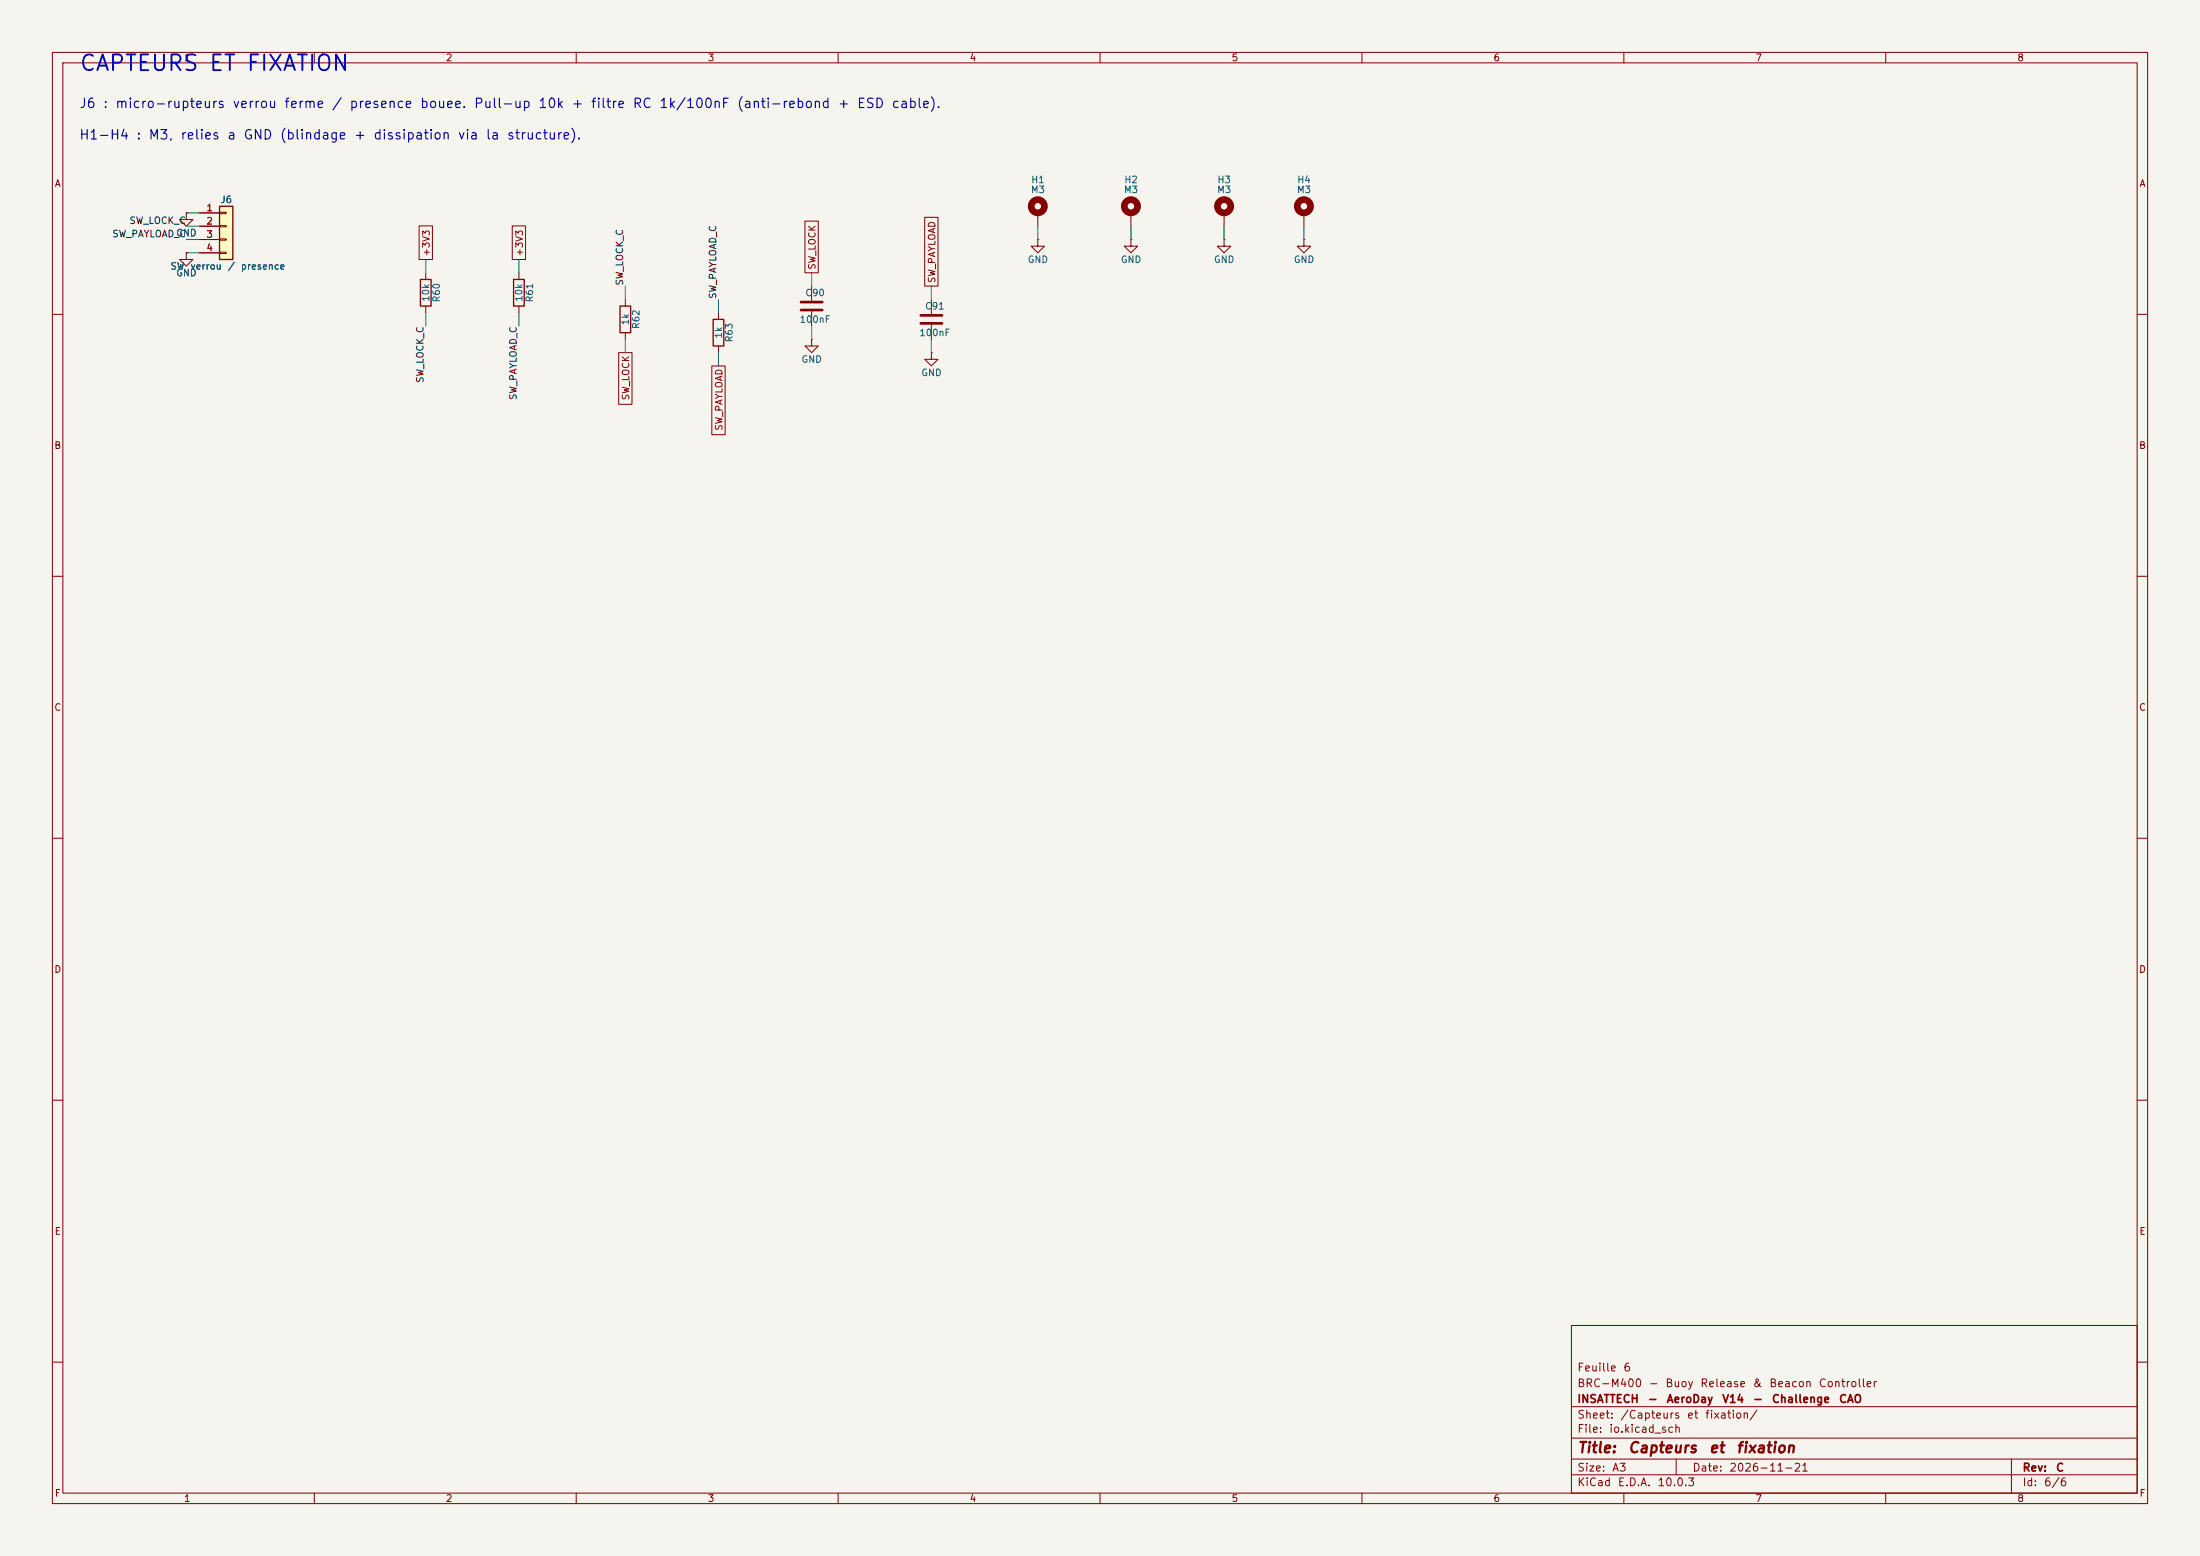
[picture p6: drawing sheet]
(kicad_sch (version 20250610) (generator "eeschema") (generator_version "10.0")
(paper "A3")
(title_block (title "Capteurs et fixation") (date "2026-11-21") (rev "C") (company "INSATTECH - AeroDay V14 - Challenge CAO") (comment 1 "BRC-M400 - Buoy Release & Beacon Controller") (comment 2 "Feuille 6"))
(lib_symbols
 (symbol "Connector_Generic:Conn_01x04"
  (pin_names
   (offset 1.016) (hide yes)) (exclude_from_sim no) (in_bom yes) (on_board yes)
  (in_pos_files yes)
  (duplicate_pin_numbers_are_jumpers no)
  (property "Reference" "J" (at 0 5.08 0) (show_name no) (do_not_autoplace no) (effects (font (size 1.27 1.27))))
  (property "Value" "Conn_01x04" (at 0 -7.62 0) (show_name no) (do_not_autoplace no) (effects (font (size 1.27 1.27))))
  (property "Footprint" "" (at 0 0 0) (show_name no) (do_not_autoplace no) (hide yes) (effects (font (size 1.27 1.27))))
  (property "Datasheet" "" (at 0 0 0) (show_name no) (do_not_autoplace no) (hide yes) (effects (font (size 1.27 1.27))))
  (property "Description" "Generic connector, single row, 01x04, script generated (kicad-library-utils/schlib/autogen/connector/)" (at 0 0 0) (show_name no) (do_not_autoplace no) (hide yes) (effects (font (size 1.27 1.27))))
  (symbol "Conn_01x04_1_1"
   (rectangle (start -1.27 3.81) (end 1.27 -6.35) (stroke (width 0.254) (type default)) (fill (type background)))
   (rectangle (start -1.27 2.667) (end 0 2.413) (stroke (width 0.1524) (type default)) (fill (type none)))
   (rectangle (start -1.27 0.127) (end 0 -0.127) (stroke (width 0.1524) (type default)) (fill (type none)))
   (rectangle (start -1.27 -2.413) (end 0 -2.667) (stroke (width 0.1524) (type default)) (fill (type none)))
   (rectangle (start -1.27 -4.953) (end 0 -5.207) (stroke (width 0.1524) (type default)) (fill (type none)))
   (pin passive line (at -5.08 2.54 0) (length 3.81) (name "Pin_1" (effects (font (size 1.27 1.27)))) (number "1" (effects (font (size 1.27 1.27)))))
   (pin passive line (at -5.08 0 0) (length 3.81) (name "Pin_2" (effects (font (size 1.27 1.27)))) (number "2" (effects (font (size 1.27 1.27)))))
   (pin passive line (at -5.08 -2.54 0) (length 3.81) (name "Pin_3" (effects (font (size 1.27 1.27)))) (number "3" (effects (font (size 1.27 1.27)))))
   (pin passive line (at -5.08 -5.08 0) (length 3.81) (name "Pin_4" (effects (font (size 1.27 1.27)))) (number "4" (effects (font (size 1.27 1.27))))))
  (embedded_fonts no))
 (symbol "Device:C"
  (pin_numbers (hide yes))
  (pin_names
   (offset 0.254)) (exclude_from_sim no) (in_bom yes) (on_board yes)
  (in_pos_files yes)
  (duplicate_pin_numbers_are_jumpers no)
  (property "Reference" "C" (at 0.635 2.54 0) (show_name no) (do_not_autoplace no) (effects (font (size 1.27 1.27)) (justify left)))
  (property "Value" "C" (at 0.635 -2.54 0) (show_name no) (do_not_autoplace no) (effects (font (size 1.27 1.27)) (justify left)))
  (property "Footprint" "" (at 0.9652 -3.81 0) (show_name no) (do_not_autoplace no) (hide yes) (effects (font (size 1.27 1.27))))
  (property "Datasheet" "" (at 0 0 0) (show_name no) (do_not_autoplace no) (hide yes) (effects (font (size 1.27 1.27))))
  (property "Description" "Unpolarized capacitor" (at 0 0 0) (show_name no) (do_not_autoplace no) (hide yes) (effects (font (size 1.27 1.27))))
  (symbol "C_0_1"
   (polyline (pts (xy -2.032 0.762) (xy 2.032 0.762)) (stroke (width 0.508) (type default)) (fill (type none)))
   (polyline (pts (xy -2.032 -0.762) (xy 2.032 -0.762)) (stroke (width 0.508) (type default)) (fill (type none))))
  (symbol "C_1_1"
   (pin passive line (at 0 3.81 270) (length 2.794) (name "" (effects (font (size 1.27 1.27)))) (number "1" (effects (font (size 1.27 1.27)))))
   (pin passive line (at 0 -3.81 90) (length 2.794) (name "" (effects (font (size 1.27 1.27)))) (number "2" (effects (font (size 1.27 1.27))))))
  (embedded_fonts no))
 (symbol "Device:R"
  (pin_numbers (hide yes))
  (pin_names
   (offset 0)) (exclude_from_sim no) (in_bom yes) (on_board yes)
  (in_pos_files yes)
  (duplicate_pin_numbers_are_jumpers no)
  (property "Reference" "R" (at 2.032 0 90) (show_name no) (do_not_autoplace no) (effects (font (size 1.27 1.27))))
  (property "Value" "R" (at 0 0 90) (show_name no) (do_not_autoplace no) (effects (font (size 1.27 1.27))))
  (property "Footprint" "" (at -1.778 0 90) (show_name no) (do_not_autoplace no) (hide yes) (effects (font (size 1.27 1.27))))
  (property "Datasheet" "" (at 0 0 0) (show_name no) (do_not_autoplace no) (hide yes) (effects (font (size 1.27 1.27))))
  (property "Description" "Resistor" (at 0 0 0) (show_name no) (do_not_autoplace no) (hide yes) (effects (font (size 1.27 1.27))))
  (symbol "R_0_1"
   (rectangle (start -1.016 -2.54) (end 1.016 2.54) (stroke (width 0.254) (type default)) (fill (type none))))
  (symbol "R_1_1"
   (pin passive line (at 0 3.81 270) (length 1.27) (name "" (effects (font (size 1.27 1.27)))) (number "1" (effects (font (size 1.27 1.27)))))
   (pin passive line (at 0 -3.81 90) (length 1.27) (name "" (effects (font (size 1.27 1.27)))) (number "2" (effects (font (size 1.27 1.27))))))
  (embedded_fonts no))
 (symbol "Mechanical:MountingHole_Pad"
  (pin_numbers (hide yes))
  (pin_names
   (offset 1.016) (hide yes)) (exclude_from_sim no) (in_bom no) (on_board yes)
  (in_pos_files yes)
  (duplicate_pin_numbers_are_jumpers no)
  (property "Reference" "H" (at 0 6.35 0) (show_name no) (do_not_autoplace no) (effects (font (size 1.27 1.27))))
  (property "Value" "MountingHole_Pad" (at 0 4.445 0) (show_name no) (do_not_autoplace no) (effects (font (size 1.27 1.27))))
  (property "Footprint" "" (at 0 0 0) (show_name no) (do_not_autoplace no) (hide yes) (effects (font (size 1.27 1.27))))
  (property "Datasheet" "" (at 0 0 0) (show_name no) (do_not_autoplace no) (hide yes) (effects (font (size 1.27 1.27))))
  (property "Description" "Mounting Hole with connection" (at 0 0 0) (show_name no) (do_not_autoplace no) (hide yes) (effects (font (size 1.27 1.27))))
  (symbol "MountingHole_Pad_0_1"
   (circle (center 0 1.27) (radius 1.27) (stroke (width 1.27) (type default)) (fill (type none))))
  (symbol "MountingHole_Pad_1_1"
   (pin input line (at 0 -2.54 90) (length 2.54) (name "1" (effects (font (size 1.27 1.27)))) (number "1" (effects (font (size 1.27 1.27))))))
  (embedded_fonts no))
 (symbol "power:GND"
  (power global)
  (pin_numbers (hide yes))
  (pin_names
   (offset 0) (hide yes)) (exclude_from_sim no) (in_bom yes) (on_board yes)
  (in_pos_files yes)
  (duplicate_pin_numbers_are_jumpers no)
  (property "Reference" "#PWR" (at 0 -6.35 0) (show_name no) (do_not_autoplace no) (hide yes) (effects (font (size 1.27 1.27))))
  (property "Value" "GND" (at 0 -3.81 0) (show_name no) (do_not_autoplace no) (effects (font (size 1.27 1.27))))
  (property "Footprint" "" (at 0 0 0) (show_name no) (do_not_autoplace no) (hide yes) (effects (font (size 1.27 1.27))))
  (property "Datasheet" "" (at 0 0 0) (show_name no) (do_not_autoplace no) (hide yes) (effects (font (size 1.27 1.27))))
  (property "Description" "Power symbol creates a global label with name \"GND\" , ground" (at 0 0 0) (show_name no) (do_not_autoplace no) (hide yes) (effects (font (size 1.27 1.27))))
  (symbol "GND_0_1"
   (polyline (pts (xy 0 0) (xy 0 -1.27) (xy 1.27 -1.27) (xy 0 -2.54) (xy -1.27 -1.27) (xy 0 -1.27)) (stroke (width 0) (type default)) (fill (type none))))
  (symbol "GND_1_1"
   (pin power_in line (at 0 0 270) (length 0) (name "" (effects (font (size 1.27 1.27)))) (number "1" (effects (font (size 1.27 1.27))))))
  (embedded_fonts no)))
(text "CAPTEURS ET FIXATION" (exclude_from_sim no) (at 15 14 0) (effects (font (size 3 3)) (justify left bottom)))
(text "J6 : micro-rupteurs verrou ferme / presence bouee. Pull-up 10k + filtre RC 1k/100nF (anti-rebond + ESD cable)." (exclude_from_sim no) (at 15 21 0) (effects (font (size 1.8 1.8)) (justify left bottom)))
(text "H1-H4 : M3, relies a GND (blindage + dissipation via la structure)." (exclude_from_sim no) (at 15 27 0) (effects (font (size 1.8 1.8)) (justify left bottom)))
(symbol (lib_id "Connector_Generic:Conn_01x04") (at 43.18 43.18 0) (unit 1) (exclude_from_sim no) (in_bom yes) (on_board yes) (dnp no) (property "Reference" "J6" (at 43.18 38.1 0) (effects (font (size 1.27 1.27)))) (property "Value" "SW verrou / presence" (at 43.18 50.8 0) (effects (font (size 1.27 1.27)))) (property "Footprint" "Connector_JST:JST_GH_SM04B-GHS-TB_1x04-1MP_P1.25mm_Horizontal" (at 43.18 43.18 0) (effects (font (size 1.27 1.27)) (hide yes))) (property "Datasheet" "" (at 43.18 43.18 0) (effects (font (size 1.27 1.27)) (hide yes))) (property "Description" "Generic connector, single row, 01x04, script generated (kicad-library-utils/schlib/autogen/connector/)" (at 43.18 43.18 0) (effects (font (size 1.27 1.27)) (hide yes))) (property "MPN" "SM04B-GHS-TB" (at 43.18 43.18 0) (effects (font (size 1.27 1.27)) (hide yes))) (pin "1") (pin "2") (pin "3") (pin "4"))
(wire (pts (xy 38.1 40.64) (xy 35.56 40.64)) (stroke (width 0) (type default)))
(symbol (lib_id "power:GND") (at 35.56 40.64 0) (unit 1) (exclude_from_sim no) (in_bom yes) (on_board yes) (dnp no) (property "Reference" "#PWR116" (at 35.56 46.99 0) (effects (font (size 1.27 1.27)) (hide yes))) (property "Value" "GND" (at 35.56 44.45 0) (effects (font (size 1.27 1.27)))) (property "Footprint" "" (at 35.56 40.64 0) (effects (font (size 1.27 1.27)) (hide yes))) (property "Datasheet" "" (at 35.56 40.64 0) (effects (font (size 1.27 1.27)) (hide yes))) (property "Description" "" (at 35.56 40.64 0) (effects (font (size 1.27 1.27)) (hide yes))) (pin "1"))
(wire (pts (xy 38.1 43.18) (xy 35.56 43.18)) (stroke (width 0) (type default)))
(label "SW_LOCK_C" (at 35.56 43.18 180) (fields_autoplaced yes) (effects (font (size 1.27 1.27)) (justify right bottom)))
(wire (pts (xy 38.1 45.72) (xy 35.56 45.72)) (stroke (width 0) (type default)))
(label "SW_PAYLOAD_C" (at 35.56 45.72 180) (fields_autoplaced yes) (effects (font (size 1.27 1.27)) (justify right bottom)))
(wire (pts (xy 38.1 48.26) (xy 35.56 48.26)) (stroke (width 0) (type default)))
(symbol (lib_id "power:GND") (at 35.56 48.26 0) (unit 1) (exclude_from_sim no) (in_bom yes) (on_board yes) (dnp no) (property "Reference" "#PWR117" (at 35.56 54.61 0) (effects (font (size 1.27 1.27)) (hide yes))) (property "Value" "GND" (at 35.56 52.07 0) (effects (font (size 1.27 1.27)))) (property "Footprint" "" (at 35.56 48.26 0) (effects (font (size 1.27 1.27)) (hide yes))) (property "Datasheet" "" (at 35.56 48.26 0) (effects (font (size 1.27 1.27)) (hide yes))) (property "Description" "" (at 35.56 48.26 0) (effects (font (size 1.27 1.27)) (hide yes))) (pin "1"))
(symbol (lib_id "Device:R") (at 81.28 55.88 0) (unit 1) (exclude_from_sim no) (in_bom yes) (on_board yes) (dnp no) (property "Reference" "R60" (at 83.312 55.88 90) (effects (font (size 1.27 1.27)))) (property "Value" "10k" (at 81.28 55.88 90) (effects (font (size 1.27 1.27)))) (property "Footprint" "Resistor_SMD:R_0603_1608Metric" (at 79.502 55.88 90) (effects (font (size 1.27 1.27)) (hide yes))) (property "Datasheet" "" (at 81.28 55.88 0) (effects (font (size 1.27 1.27)) (hide yes))) (property "Description" "Resistor" (at 81.28 55.88 0) (effects (font (size 1.27 1.27)) (hide yes))) (pin "1") (pin "2"))
(wire (pts (xy 81.28 52.07) (xy 81.28 49.53)) (stroke (width 0) (type default)))
(global_label "+3V3" (shape passive) (at 81.28 49.53 90) (fields_autoplaced yes) (effects (font (size 1.27 1.27)) (justify left)) (property "Intersheetrefs" "${INTERSHEET_REFS}" (at 81.28 49.53 0) (effects (font (size 1.27 1.27)) (justify left) (hide yes))))
(wire (pts (xy 81.28 59.69) (xy 81.28 62.23)) (stroke (width 0) (type default)))
(label "SW_LOCK_C" (at 81.28 62.23 270) (fields_autoplaced yes) (effects (font (size 1.27 1.27)) (justify right bottom)))
(symbol (lib_id "Device:R") (at 99.06 55.88 0) (unit 1) (exclude_from_sim no) (in_bom yes) (on_board yes) (dnp no) (property "Reference" "R61" (at 101.092 55.88 90) (effects (font (size 1.27 1.27)))) (property "Value" "10k" (at 99.06 55.88 90) (effects (font (size 1.27 1.27)))) (property "Footprint" "Resistor_SMD:R_0603_1608Metric" (at 97.282 55.88 90) (effects (font (size 1.27 1.27)) (hide yes))) (property "Datasheet" "" (at 99.06 55.88 0) (effects (font (size 1.27 1.27)) (hide yes))) (property "Description" "Resistor" (at 99.06 55.88 0) (effects (font (size 1.27 1.27)) (hide yes))) (pin "1") (pin "2"))
(wire (pts (xy 99.06 52.07) (xy 99.06 49.53)) (stroke (width 0) (type default)))
(global_label "+3V3" (shape passive) (at 99.06 49.53 90) (fields_autoplaced yes) (effects (font (size 1.27 1.27)) (justify left)) (property "Intersheetrefs" "${INTERSHEET_REFS}" (at 99.06 49.53 0) (effects (font (size 1.27 1.27)) (justify left) (hide yes))))
(wire (pts (xy 99.06 59.69) (xy 99.06 62.23)) (stroke (width 0) (type default)))
(label "SW_PAYLOAD_C" (at 99.06 62.23 270) (fields_autoplaced yes) (effects (font (size 1.27 1.27)) (justify right bottom)))
(symbol (lib_id "Device:R") (at 119.38 60.96 0) (unit 1) (exclude_from_sim no) (in_bom yes) (on_board yes) (dnp no) (property "Reference" "R62" (at 121.412 60.96 90) (effects (font (size 1.27 1.27)))) (property "Value" "1k" (at 119.38 60.96 90) (effects (font (size 1.27 1.27)))) (property "Footprint" "Resistor_SMD:R_0603_1608Metric" (at 117.602 60.96 90) (effects (font (size 1.27 1.27)) (hide yes))) (property "Datasheet" "" (at 119.38 60.96 0) (effects (font (size 1.27 1.27)) (hide yes))) (property "Description" "Resistor" (at 119.38 60.96 0) (effects (font (size 1.27 1.27)) (hide yes))) (pin "1") (pin "2"))
(wire (pts (xy 119.38 57.15) (xy 119.38 54.61)) (stroke (width 0) (type default)))
(label "SW_LOCK_C" (at 119.38 54.61 90) (fields_autoplaced yes) (effects (font (size 1.27 1.27)) (justify left bottom)))
(wire (pts (xy 119.38 64.77) (xy 119.38 67.31)) (stroke (width 0) (type default)))
(global_label "SW_LOCK" (shape passive) (at 119.38 67.31 270) (fields_autoplaced yes) (effects (font (size 1.27 1.27)) (justify right)) (property "Intersheetrefs" "${INTERSHEET_REFS}" (at 119.38 67.31 0) (effects (font (size 1.27 1.27)) (justify right) (hide yes))))
(symbol (lib_id "Device:R") (at 137.16 63.5 0) (unit 1) (exclude_from_sim no) (in_bom yes) (on_board yes) (dnp no) (property "Reference" "R63" (at 139.192 63.5 90) (effects (font (size 1.27 1.27)))) (property "Value" "1k" (at 137.16 63.5 90) (effects (font (size 1.27 1.27)))) (property "Footprint" "Resistor_SMD:R_0603_1608Metric" (at 135.382 63.5 90) (effects (font (size 1.27 1.27)) (hide yes))) (property "Datasheet" "" (at 137.16 63.5 0) (effects (font (size 1.27 1.27)) (hide yes))) (property "Description" "Resistor" (at 137.16 63.5 0) (effects (font (size 1.27 1.27)) (hide yes))) (pin "1") (pin "2"))
(wire (pts (xy 137.16 59.69) (xy 137.16 57.15)) (stroke (width 0) (type default)))
(label "SW_PAYLOAD_C" (at 137.16 57.15 90) (fields_autoplaced yes) (effects (font (size 1.27 1.27)) (justify left bottom)))
(wire (pts (xy 137.16 67.31) (xy 137.16 69.85)) (stroke (width 0) (type default)))
(global_label "SW_PAYLOAD" (shape passive) (at 137.16 69.85 270) (fields_autoplaced yes) (effects (font (size 1.27 1.27)) (justify right)) (property "Intersheetrefs" "${INTERSHEET_REFS}" (at 137.16 69.85 0) (effects (font (size 1.27 1.27)) (justify right) (hide yes))))
(symbol (lib_id "Device:C") (at 154.94 58.42 0) (unit 1) (exclude_from_sim no) (in_bom yes) (on_board yes) (dnp no) (property "Reference" "C90" (at 155.575 55.88 0) (effects (font (size 1.27 1.27)))) (property "Value" "100nF" (at 155.575 60.96 0) (effects (font (size 1.27 1.27)))) (property "Footprint" "Capacitor_SMD:C_0603_1608Metric" (at 155.9052 62.23 0) (effects (font (size 1.27 1.27)) (hide yes))) (property "Datasheet" "" (at 154.94 58.42 0) (effects (font (size 1.27 1.27)) (hide yes))) (property "Description" "Unpolarized capacitor" (at 154.94 58.42 0) (effects (font (size 1.27 1.27)) (hide yes))) (pin "1") (pin "2"))
(wire (pts (xy 154.94 54.61) (xy 154.94 52.07)) (stroke (width 0) (type default)))
(global_label "SW_LOCK" (shape passive) (at 154.94 52.07 90) (fields_autoplaced yes) (effects (font (size 1.27 1.27)) (justify left)) (property "Intersheetrefs" "${INTERSHEET_REFS}" (at 154.94 52.07 0) (effects (font (size 1.27 1.27)) (justify left) (hide yes))))
(wire (pts (xy 154.94 62.23) (xy 154.94 64.77)) (stroke (width 0) (type default)))
(symbol (lib_id "power:GND") (at 154.94 64.77 0) (unit 1) (exclude_from_sim no) (in_bom yes) (on_board yes) (dnp no) (property "Reference" "#PWR118" (at 154.94 71.12 0) (effects (font (size 1.27 1.27)) (hide yes))) (property "Value" "GND" (at 154.94 68.58 0) (effects (font (size 1.27 1.27)))) (property "Footprint" "" (at 154.94 64.77 0) (effects (font (size 1.27 1.27)) (hide yes))) (property "Datasheet" "" (at 154.94 64.77 0) (effects (font (size 1.27 1.27)) (hide yes))) (property "Description" "" (at 154.94 64.77 0) (effects (font (size 1.27 1.27)) (hide yes))) (pin "1"))
(symbol (lib_id "Device:C") (at 177.8 60.96 0) (unit 1) (exclude_from_sim no) (in_bom yes) (on_board yes) (dnp no) (property "Reference" "C91" (at 178.435 58.42 0) (effects (font (size 1.27 1.27)))) (property "Value" "100nF" (at 178.435 63.5 0) (effects (font (size 1.27 1.27)))) (property "Footprint" "Capacitor_SMD:C_0603_1608Metric" (at 178.7652 64.77 0) (effects (font (size 1.27 1.27)) (hide yes))) (property "Datasheet" "" (at 177.8 60.96 0) (effects (font (size 1.27 1.27)) (hide yes))) (property "Description" "Unpolarized capacitor" (at 177.8 60.96 0) (effects (font (size 1.27 1.27)) (hide yes))) (pin "1") (pin "2"))
(wire (pts (xy 177.8 57.15) (xy 177.8 54.61)) (stroke (width 0) (type default)))
(global_label "SW_PAYLOAD" (shape passive) (at 177.8 54.61 90) (fields_autoplaced yes) (effects (font (size 1.27 1.27)) (justify left)) (property "Intersheetrefs" "${INTERSHEET_REFS}" (at 177.8 54.61 0) (effects (font (size 1.27 1.27)) (justify left) (hide yes))))
(wire (pts (xy 177.8 64.77) (xy 177.8 67.31)) (stroke (width 0) (type default)))
(symbol (lib_id "power:GND") (at 177.8 67.31 0) (unit 1) (exclude_from_sim no) (in_bom yes) (on_board yes) (dnp no) (property "Reference" "#PWR119" (at 177.8 73.66 0) (effects (font (size 1.27 1.27)) (hide yes))) (property "Value" "GND" (at 177.8 71.12 0) (effects (font (size 1.27 1.27)))) (property "Footprint" "" (at 177.8 67.31 0) (effects (font (size 1.27 1.27)) (hide yes))) (property "Datasheet" "" (at 177.8 67.31 0) (effects (font (size 1.27 1.27)) (hide yes))) (property "Description" "" (at 177.8 67.31 0) (effects (font (size 1.27 1.27)) (hide yes))) (pin "1"))
(symbol (lib_id "Mechanical:MountingHole_Pad") (at 198.12 40.64 0) (unit 1) (exclude_from_sim no) (in_bom no) (on_board yes) (dnp no) (property "Reference" "H1" (at 198.12 34.29 0) (effects (font (size 1.27 1.27)))) (property "Value" "M3" (at 198.12 36.195 0) (effects (font (size 1.27 1.27)))) (property "Footprint" "MountingHole:MountingHole_3.2mm_M3_Pad_Via" (at 198.12 40.64 0) (effects (font (size 1.27 1.27)) (hide yes))) (property "Datasheet" "" (at 198.12 40.64 0) (effects (font (size 1.27 1.27)) (hide yes))) (property "Description" "Mounting Hole with connection" (at 198.12 40.64 0) (effects (font (size 1.27 1.27)) (hide yes))) (pin "1"))
(wire (pts (xy 198.12 43.18) (xy 198.12 45.72)) (stroke (width 0) (type default)))
(symbol (lib_id "power:GND") (at 198.12 45.72 0) (unit 1) (exclude_from_sim no) (in_bom yes) (on_board yes) (dnp no) (property "Reference" "#PWR120" (at 198.12 52.07 0) (effects (font (size 1.27 1.27)) (hide yes))) (property "Value" "GND" (at 198.12 49.53 0) (effects (font (size 1.27 1.27)))) (property "Footprint" "" (at 198.12 45.72 0) (effects (font (size 1.27 1.27)) (hide yes))) (property "Datasheet" "" (at 198.12 45.72 0) (effects (font (size 1.27 1.27)) (hide yes))) (property "Description" "" (at 198.12 45.72 0) (effects (font (size 1.27 1.27)) (hide yes))) (pin "1"))
(symbol (lib_id "Mechanical:MountingHole_Pad") (at 215.9 40.64 0) (unit 1) (exclude_from_sim no) (in_bom no) (on_board yes) (dnp no) (property "Reference" "H2" (at 215.9 34.29 0) (effects (font (size 1.27 1.27)))) (property "Value" "M3" (at 215.9 36.195 0) (effects (font (size 1.27 1.27)))) (property "Footprint" "MountingHole:MountingHole_3.2mm_M3_Pad_Via" (at 215.9 40.64 0) (effects (font (size 1.27 1.27)) (hide yes))) (property "Datasheet" "" (at 215.9 40.64 0) (effects (font (size 1.27 1.27)) (hide yes))) (property "Description" "Mounting Hole with connection" (at 215.9 40.64 0) (effects (font (size 1.27 1.27)) (hide yes))) (pin "1"))
(wire (pts (xy 215.9 43.18) (xy 215.9 45.72)) (stroke (width 0) (type default)))
(symbol (lib_id "power:GND") (at 215.9 45.72 0) (unit 1) (exclude_from_sim no) (in_bom yes) (on_board yes) (dnp no) (property "Reference" "#PWR121" (at 215.9 52.07 0) (effects (font (size 1.27 1.27)) (hide yes))) (property "Value" "GND" (at 215.9 49.53 0) (effects (font (size 1.27 1.27)))) (property "Footprint" "" (at 215.9 45.72 0) (effects (font (size 1.27 1.27)) (hide yes))) (property "Datasheet" "" (at 215.9 45.72 0) (effects (font (size 1.27 1.27)) (hide yes))) (property "Description" "" (at 215.9 45.72 0) (effects (font (size 1.27 1.27)) (hide yes))) (pin "1"))
(symbol (lib_id "Mechanical:MountingHole_Pad") (at 233.68 40.64 0) (unit 1) (exclude_from_sim no) (in_bom no) (on_board yes) (dnp no) (property "Reference" "H3" (at 233.68 34.29 0) (effects (font (size 1.27 1.27)))) (property "Value" "M3" (at 233.68 36.195 0) (effects (font (size 1.27 1.27)))) (property "Footprint" "MountingHole:MountingHole_3.2mm_M3_Pad_Via" (at 233.68 40.64 0) (effects (font (size 1.27 1.27)) (hide yes))) (property "Datasheet" "" (at 233.68 40.64 0) (effects (font (size 1.27 1.27)) (hide yes))) (property "Description" "Mounting Hole with connection" (at 233.68 40.64 0) (effects (font (size 1.27 1.27)) (hide yes))) (pin "1"))
(wire (pts (xy 233.68 43.18) (xy 233.68 45.72)) (stroke (width 0) (type default)))
(symbol (lib_id "power:GND") (at 233.68 45.72 0) (unit 1) (exclude_from_sim no) (in_bom yes) (on_board yes) (dnp no) (property "Reference" "#PWR122" (at 233.68 52.07 0) (effects (font (size 1.27 1.27)) (hide yes))) (property "Value" "GND" (at 233.68 49.53 0) (effects (font (size 1.27 1.27)))) (property "Footprint" "" (at 233.68 45.72 0) (effects (font (size 1.27 1.27)) (hide yes))) (property "Datasheet" "" (at 233.68 45.72 0) (effects (font (size 1.27 1.27)) (hide yes))) (property "Description" "" (at 233.68 45.72 0) (effects (font (size 1.27 1.27)) (hide yes))) (pin "1"))
(symbol (lib_id "Mechanical:MountingHole_Pad") (at 248.92 40.64 0) (unit 1) (exclude_from_sim no) (in_bom no) (on_board yes) (dnp no) (property "Reference" "H4" (at 248.92 34.29 0) (effects (font (size 1.27 1.27)))) (property "Value" "M3" (at 248.92 36.195 0) (effects (font (size 1.27 1.27)))) (property "Footprint" "MountingHole:MountingHole_3.2mm_M3_Pad_Via" (at 248.92 40.64 0) (effects (font (size 1.27 1.27)) (hide yes))) (property "Datasheet" "" (at 248.92 40.64 0) (effects (font (size 1.27 1.27)) (hide yes))) (property "Description" "Mounting Hole with connection" (at 248.92 40.64 0) (effects (font (size 1.27 1.27)) (hide yes))) (pin "1"))
(wire (pts (xy 248.92 43.18) (xy 248.92 45.72)) (stroke (width 0) (type default)))
(symbol (lib_id "power:GND") (at 248.92 45.72 0) (unit 1) (exclude_from_sim no) (in_bom yes) (on_board yes) (dnp no) (property "Reference" "#PWR123" (at 248.92 52.07 0) (effects (font (size 1.27 1.27)) (hide yes))) (property "Value" "GND" (at 248.92 49.53 0) (effects (font (size 1.27 1.27)))) (property "Footprint" "" (at 248.92 45.72 0) (effects (font (size 1.27 1.27)) (hide yes))) (property "Datasheet" "" (at 248.92 45.72 0) (effects (font (size 1.27 1.27)) (hide yes))) (property "Description" "" (at 248.92 45.72 0) (effects (font (size 1.27 1.27)) (hide yes))) (pin "1"))
(embedded_fonts no))
